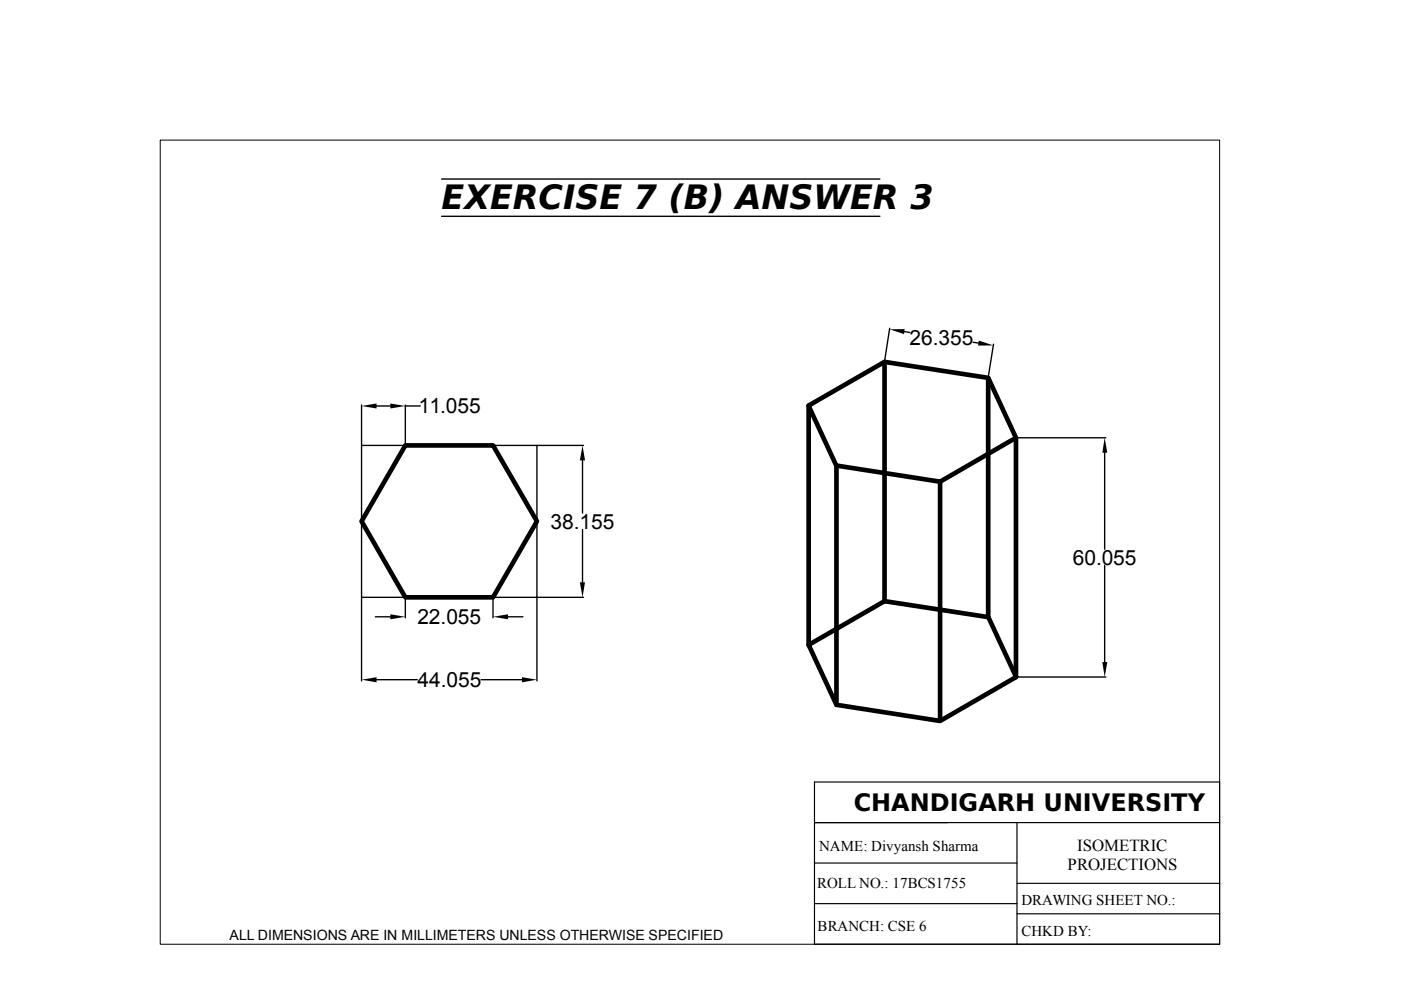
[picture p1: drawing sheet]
<svg xmlns="http://www.w3.org/2000/svg" width="297mm" height="210mm" viewBox="0 0 297 210" stroke-linecap="round" stroke-linejoin="round" font-family="sans-serif">
<g fill="none" stroke="#000" stroke-width=".29">
<path d="M93.6 38h92.9M93.6 45.9h92.9M188.6 69.6l-1.1 7.1M191.7 70.3l1.2 .2M206.3 72.6l1.2 .1M210.6 73l-1.1 7M76.7 94.4h37.1v32.2h-37.1zM76.7 85.9v8.5M79.8 86.1h3M85.9 85.9v8.5M85.9 86.1h3.2M113.9 94.4h9.8"/>
<path d="M123.5 97.6v11.2M215.5 92.8h19M234.2 96v20.5M123.5 112.3v11.2M234.2 119.9v20.5M76.7 126.7v17.7M79.6 130.8h3.2M85.9 126.7v4.3M104.5 126.7v4.3M107.7 130.8h3.2M113.8 126.7v17.7M113.9 126.6h9.8"/>
<path d="M79.8 144.1h8.7M102 144.1h8.7M215.5 143.5h19"/>
</g>
<path d="M187.5 76.8v50.7M85.9 94.4h18.6l9.3 16.1-9.3 16.1h-18.6l-9.2-16.1zM171.4 86l16.1-9.3 22 3.4 5.9 12.7-16.1 9.3-22-3.4zM171.4 86v50.7M177.3 98.7v50.7M209.5 80.2v50.6M215.4 92.9v50.6M199.3 102.1v50.7M171.4 136.7l16.1-9.2 22 3.3 5.9 12.7-16.1 9.4-22-3.5z" fill="none" stroke="#000" stroke-width=".99"/>
<path d="M188.6 69.8h3.2l-.1 1zM207.5 72.2l3.1 1-3.2 .1zM76.7 86.1l3.1-.6v1.1zM82.8 85.5l3.1 .6-3.1 .5zM123.5 94.4l.5 3.2h-1.1zM234.2 92.8l.6 3.2h-1.1zM82.8 130.2l3.1 .6-3.1 .5zM104.5 130.8l3.2-.6v1.1zM122.9 123.5h1.1l-.5 3.1zM76.7 144.1l3.1-.5v1.1zM110.7 143.6l3.1 .5-3.1 .6zM233.7 140.4h1.1l-.6 3.1z" fill="#000"/>
<path d="M34 29.7h224.6v170.5h-224.6z" fill="none" stroke="#000" stroke-width=".21"/>
<path d="M172.7 174.4h85.9M172.7 165.8h85.9v34.4h-85.9zM215.6 174.4v25.8M172.7 191.6h42.9M172.7 183h42.9M215.6 187.3h43M215.6 193.7h43" fill="none" stroke="#000" stroke-width=".25"/>
<text font-size="7.1" x="93.6" y="44.3">EXERCISE 7 (B) ANSWER 3</text>
<text font-size="5.1" x="181" y="172">CHANDIGARH UNIVERSITY</text>
<g font-size="4.4">
<text x="192.9" y="73.1">26.355</text>
<text x="88.8" y="87.7">11.055</text>
<text x="116.7" y="112.1">38.155</text>
<text x="227.5" y="119.8">60.055</text>
<text x="88.5" y="132.3">22.055</text>
<text x="88.5" y="145.7">44.055</text>
</g>
<g font-size="3.6">
<text x="226.3" y="184.5">PROJECTIONS</text>
<text x="228.4" y="180.4">ISOMETRIC</text>
</g>
<g font-size="3.2">
<text x="173.7" y="180.5">NAME: Divyansh Sharma</text>
<text x="173.2" y="188.3">ROLL NO.: 17BCS1755</text>
<text x="216.6" y="192">DRAWING SHEET NO.:</text>
<text x="173.4" y="197.5">BRANCH: CSE 6</text>
<text x="216.6" y="198.4">CHKD BY:</text>
</g>
<text font-size="3" x="48.7" y="199.3">ALL DIMENSIONS ARE IN MILLIMETERS UNLESS OTHERWISE SPECIFIED</text>
</svg>
